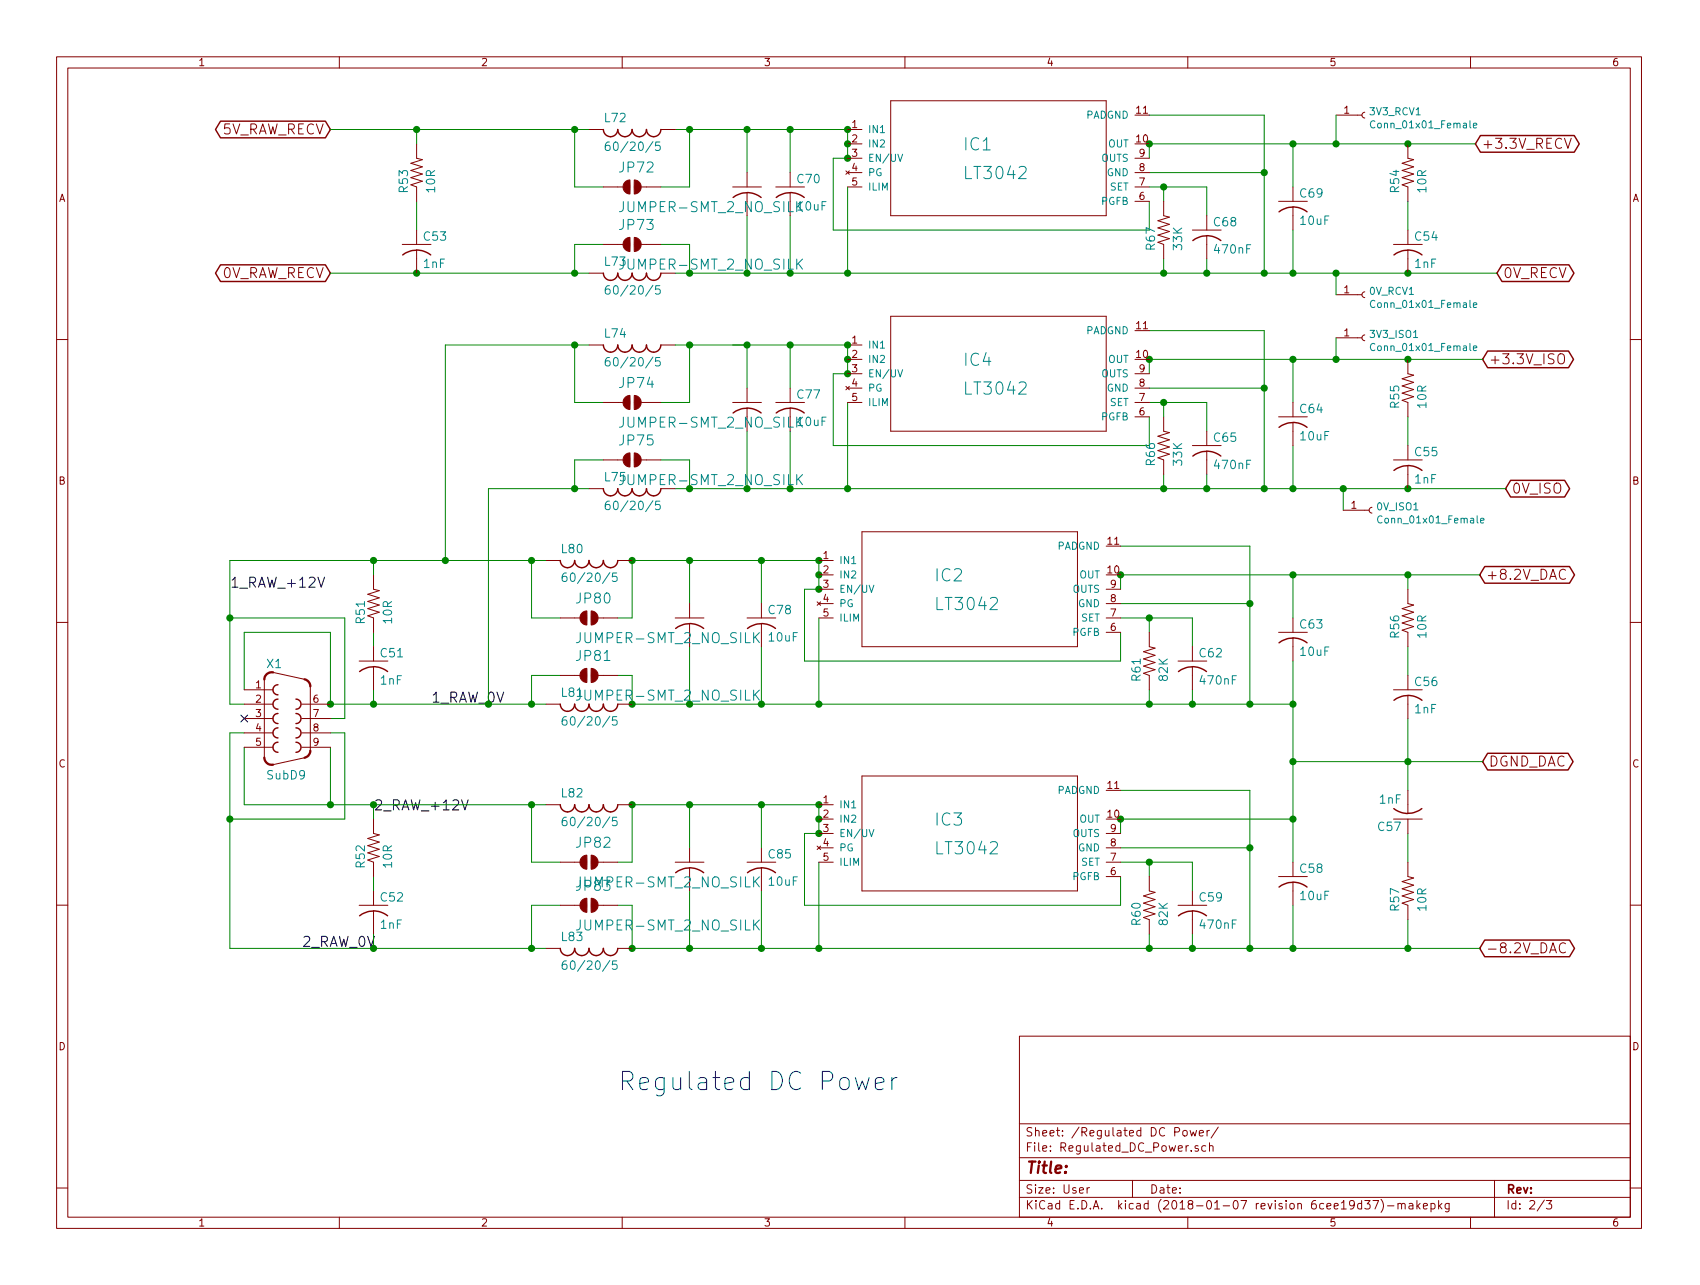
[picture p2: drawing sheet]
EESchema Schematic File Version 4
EELAYER 26 0
EELAYER END
$Descr User 11820 8943
encoding utf-8
Sheet 2 3
Title ""
Date ""
Rev ""
Comp ""
Comment1 ""
Comment2 ""
Comment3 ""
Comment4 ""
$EndDescr
Connection ~ 2300 5600
Connection ~ 2600 5600
Text Label 2600 5650 0    70   ~ 0
2_RAW_+12V
Connection ~ 3700 5600
Wire Wire Line
	1700 5200 1700 5600
Wire Wire Line
	1700 5600 2300 5600
Wire Wire Line
	2300 5600 2300 5200
Wire Wire Line
	2300 5600 2600 5600
Wire Wire Line
	2600 5600 3700 5600
Wire Wire Line
	3700 5600 3800 5600
Wire Wire Line
	2600 5700 2600 5600
Wire Wire Line
	3900 6000 3700 6000
Wire Wire Line
	3700 6000 3700 5600
Connection ~ 2600 6600
Text Label 2100 6600 0    70   ~ 0
2_RAW_0V
Connection ~ 1600 5700
Connection ~ 3700 6600
Wire Wire Line
	1700 5100 1600 5100
Wire Wire Line
	1600 5100 1600 5700
Wire Wire Line
	1600 5700 1600 6600
Wire Wire Line
	1600 6600 2600 6600
Wire Wire Line
	2400 5700 2400 5100
Wire Wire Line
	2400 5100 2300 5100
Wire Wire Line
	2600 6600 3700 6600
Wire Wire Line
	3700 6600 3800 6600
Wire Wire Line
	2600 6500 2600 6600
Wire Wire Line
	2400 5700 1600 5700
Wire Wire Line
	3900 6300 3700 6300
Wire Wire Line
	3700 6300 3700 6600
Wire Wire Line
	2600 4400 2600 4500
Wire Wire Line
	2600 6100 2600 6200
Connection ~ 5900 900 
Connection ~ 5900 1000
Connection ~ 5900 1100
Connection ~ 5500 900 
Connection ~ 5200 900 
Connection ~ 4800 900 
Wire Wire Line
	5100 900  5200 900 
Wire Wire Line
	5200 900  5500 900 
Wire Wire Line
	5500 900  5900 900 
Wire Wire Line
	5900 900  5900 1000
Wire Wire Line
	5900 1000 5900 1100
Wire Wire Line
	5900 1100 5800 1100
Wire Wire Line
	5800 1100 5800 1600
Wire Wire Line
	5800 1600 8000 1600
Wire Wire Line
	8000 1600 8000 1400
Wire Wire Line
	5500 1200 5500 900 
Wire Wire Line
	5200 1200 5200 900 
Wire Wire Line
	4700 900  4800 900 
Wire Wire Line
	4800 900  5200 900 
Wire Wire Line
	4600 1300 4800 1300
Wire Wire Line
	4800 1300 4800 900 
Connection ~ 5700 5600
Connection ~ 5700 5700
Connection ~ 5700 5800
Connection ~ 4800 5600
Connection ~ 5300 5600
Connection ~ 4400 5600
Wire Wire Line
	4400 5600 4800 5600
Wire Wire Line
	4800 5600 5300 5600
Wire Wire Line
	5300 5600 5700 5600
Wire Wire Line
	5700 5600 5700 5700
Wire Wire Line
	5700 5700 5700 5800
Wire Wire Line
	5700 5800 5600 5800
Wire Wire Line
	5600 5800 5600 6300
Wire Wire Line
	5600 6300 7800 6300
Wire Wire Line
	7800 6300 7800 6100
Wire Wire Line
	4800 5600 4800 5900
Wire Wire Line
	5300 5900 5300 5600
Wire Wire Line
	4400 5600 4400 6000
Wire Wire Line
	4400 6000 4300 6000
Connection ~ 5700 3900
Connection ~ 5700 4000
Connection ~ 5700 4100
Connection ~ 5300 3900
Connection ~ 4800 3900
Connection ~ 4400 3900
Wire Wire Line
	4800 3900 5300 3900
Wire Wire Line
	5300 3900 5700 3900
Wire Wire Line
	5700 3900 5700 4000
Wire Wire Line
	5700 4000 5700 4100
Wire Wire Line
	5700 4100 5600 4100
Wire Wire Line
	5600 4100 5600 4600
Wire Wire Line
	5600 4600 7800 4600
Wire Wire Line
	7800 4600 7800 4400
Wire Wire Line
	5300 4200 5300 3900
Wire Wire Line
	4800 4200 4800 3900
Wire Wire Line
	4400 3900 4800 3900
Wire Wire Line
	4300 4300 4400 4300
Wire Wire Line
	4400 4300 4400 3900
Connection ~ 8100 1300
Wire Wire Line
	8000 1300 8100 1300
Wire Wire Line
	8100 1300 8100 1400
Wire Wire Line
	8100 1300 8400 1300
Wire Wire Line
	8400 1300 8400 1500
Connection ~ 8800 1200
Connection ~ 8100 1900
Connection ~ 8400 1900
Connection ~ 5900 1900
Connection ~ 5500 1900
Connection ~ 8800 1900
Connection ~ 9000 1900
Text GLabel 10420 1900 2    70   BiDi ~ 0
0V_RECV
Connection ~ 5200 1900
Connection ~ 4800 1900
Connection ~ 9800 1900
Wire Wire Line
	5200 1900 5500 1900
Wire Wire Line
	5500 1900 5900 1900
Wire Wire Line
	5900 1900 8100 1900
Wire Wire Line
	8100 1900 8400 1900
Wire Wire Line
	8400 1900 8800 1900
Wire Wire Line
	8800 1900 8800 1200
Wire Wire Line
	8800 1200 8000 1200
Wire Wire Line
	8800 1200 8800 800 
Wire Wire Line
	8800 800  8000 800 
Wire Wire Line
	8100 1800 8100 1900
Wire Wire Line
	8400 1800 8400 1900
Wire Wire Line
	5900 1300 5900 1900
Wire Wire Line
	5200 1500 5200 1900
Wire Wire Line
	5500 1500 5500 1900
Wire Wire Line
	9000 1600 9000 1900
Wire Wire Line
	9000 1900 8800 1900
Wire Wire Line
	9000 1900 9300 1900
Wire Wire Line
	9800 1900 10420 1900
Wire Wire Line
	4700 1900 4800 1900
Wire Wire Line
	4800 1900 5200 1900
Wire Wire Line
	4600 1700 4800 1700
Wire Wire Line
	4800 1700 4800 1900
Connection ~ 8000 1000
Connection ~ 9000 1000
Text GLabel 10270 1000 2    70   BiDi ~ 0
+3.3V_RECV
Connection ~ 9800 1000
Wire Wire Line
	8000 1000 9000 1000
Wire Wire Line
	9000 1000 9000 1300
Wire Wire Line
	8000 1100 8000 1000
Wire Wire Line
	9000 1000 9300 1000
Wire Wire Line
	9800 1000 10270 1000
Connection ~ 8000 4300
Wire Wire Line
	7800 4300 8000 4300
Wire Wire Line
	8000 4300 8300 4300
Wire Wire Line
	8300 4300 8300 4500
Wire Wire Line
	8000 4300 8000 4400
Connection ~ 7800 4000
Connection ~ 9000 4000
Text GLabel 10300 4000 2    70   BiDi ~ 0
+8.2V_DAC
Connection ~ 9800 4000
Wire Wire Line
	7800 4100 7800 4000
Wire Wire Line
	7800 4000 9000 4000
Wire Wire Line
	9000 4000 9000 4300
Wire Wire Line
	9000 4000 9800 4000
Wire Wire Line
	9800 4000 10300 4000
Wire Wire Line
	9800 4100 9800 4000
Connection ~ 8000 6000
Wire Wire Line
	7800 6000 8000 6000
Wire Wire Line
	8000 6000 8000 6100
Wire Wire Line
	8000 6000 8300 6000
Wire Wire Line
	8300 6000 8300 6200
Connection ~ 8000 6600
Connection ~ 8300 6600
Connection ~ 4800 6600
Connection ~ 5300 6600
Connection ~ 8700 5900
Connection ~ 8700 6600
Connection ~ 9000 6600
Connection ~ 5700 6600
Text GLabel 10300 6600 2    70   BiDi ~ 0
-8.2V_DAC
Connection ~ 4400 6600
Connection ~ 9800 6600
Wire Wire Line
	4400 6600 4800 6600
Wire Wire Line
	4800 6600 5300 6600
Wire Wire Line
	5300 6600 5700 6600
Wire Wire Line
	5700 6600 8000 6600
Wire Wire Line
	8000 6600 8000 6500
Wire Wire Line
	8000 6600 8300 6600
Wire Wire Line
	8300 6600 8300 6500
Wire Wire Line
	7800 5900 8700 5900
Wire Wire Line
	8700 5900 8700 6600
Wire Wire Line
	8700 6600 8300 6600
Wire Wire Line
	4800 6200 4800 6600
Wire Wire Line
	5300 6200 5300 6600
Wire Wire Line
	7800 5500 8700 5500
Wire Wire Line
	8700 5500 8700 5900
Wire Wire Line
	8700 6600 9000 6600
Wire Wire Line
	9000 6600 9000 6300
Wire Wire Line
	9000 6600 9800 6600
Wire Wire Line
	9800 6600 10300 6600
Wire Wire Line
	5700 6000 5700 6600
Wire Wire Line
	4300 6300 4400 6300
Wire Wire Line
	4400 6300 4400 6600
Wire Wire Line
	9800 6400 9800 6600
Connection ~ 8700 4200
Connection ~ 5700 4900
Connection ~ 5300 4900
Connection ~ 4800 4900
Connection ~ 8300 4900
Connection ~ 8000 4900
Connection ~ 8700 4900
Connection ~ 7800 5700
Connection ~ 9000 4900
Connection ~ 9000 5700
Connection ~ 9000 5300
Text GLabel 10320 5300 2    70   BiDi ~ 0
DGND_DAC
Connection ~ 4400 4900
Connection ~ 9800 5300
Wire Wire Line
	7800 3800 8700 3800
Wire Wire Line
	8700 3800 8700 4200
Wire Wire Line
	8700 4200 8700 4900
Wire Wire Line
	8700 4900 8300 4900
Wire Wire Line
	8300 4900 8000 4900
Wire Wire Line
	8000 4900 5700 4900
Wire Wire Line
	5700 4900 5300 4900
Wire Wire Line
	5300 4900 4800 4900
Wire Wire Line
	4800 4900 4400 4900
Wire Wire Line
	7800 4200 8700 4200
Wire Wire Line
	5700 4300 5700 4900
Wire Wire Line
	5300 4500 5300 4900
Wire Wire Line
	4800 4500 4800 4900
Wire Wire Line
	8300 4800 8300 4900
Wire Wire Line
	8000 4800 8000 4900
Wire Wire Line
	9000 4600 9000 4900
Wire Wire Line
	9000 4900 8700 4900
Wire Wire Line
	7800 5800 7800 5700
Wire Wire Line
	7800 5700 9000 5700
Wire Wire Line
	9000 5700 9000 6000
Wire Wire Line
	9000 4900 9000 5300
Wire Wire Line
	9000 5300 9000 5700
Wire Wire Line
	9000 5300 9800 5300
Wire Wire Line
	9800 5300 10320 5300
Wire Wire Line
	4300 4700 4400 4700
Wire Wire Line
	4400 4700 4400 4900
Wire Wire Line
	9800 5000 9800 5300
Wire Wire Line
	9800 5300 9800 5500
Text GLabel 10480 3400 2    70   BiDi ~ 0
0V_ISO
Connection ~ 8800 2700
Connection ~ 8100 3400
Connection ~ 8400 3400
Connection ~ 5900 3400
Connection ~ 5500 3400
Connection ~ 8800 3400
Connection ~ 9000 3400
Connection ~ 5200 3400
Connection ~ 4800 3400
Connection ~ 9800 3400
Wire Wire Line
	9800 3400 10480 3400
Wire Wire Line
	5200 3400 5500 3400
Wire Wire Line
	5500 3400 5900 3400
Wire Wire Line
	5900 3400 8100 3400
Wire Wire Line
	8100 3400 8400 3400
Wire Wire Line
	8400 3400 8800 3400
Wire Wire Line
	8800 3400 8800 2700
Wire Wire Line
	8800 2700 8000 2700
Wire Wire Line
	8800 2700 8800 2300
Wire Wire Line
	8800 2300 8000 2300
Wire Wire Line
	8100 3300 8100 3400
Wire Wire Line
	8400 3300 8400 3400
Wire Wire Line
	5900 2800 5900 3400
Wire Wire Line
	5200 3000 5200 3400
Wire Wire Line
	5500 3000 5500 3400
Wire Wire Line
	9000 3100 9000 3400
Wire Wire Line
	9000 3400 8800 3400
Wire Wire Line
	9000 3400 9350 3400
Wire Wire Line
	4700 3400 4800 3400
Wire Wire Line
	4800 3400 5200 3400
Wire Wire Line
	4600 3200 4800 3200
Wire Wire Line
	4800 3200 4800 3400
Text GLabel 10320 2500 2    70   BiDi ~ 0
+3.3V_ISO
Connection ~ 8000 2500
Connection ~ 9000 2500
Connection ~ 9800 2500
Wire Wire Line
	9800 2500 10320 2500
Wire Wire Line
	8000 2500 9000 2500
Wire Wire Line
	9000 2500 9000 2800
Wire Wire Line
	8000 2600 8000 2500
Wire Wire Line
	9000 2500 9300 2500
Wire Wire Line
	9800 2900 9800 3100
Wire Wire Line
	9800 4500 9800 4700
Wire Wire Line
	9800 1600 9800 1400
Wire Wire Line
	9800 5800 9800 6000
Connection ~ 4000 900 
Text GLabel 2300 900  0    70   BiDi ~ 0
5V_RAW_RECV
Connection ~ 2900 900 
Wire Wire Line
	4100 900  4000 900 
Wire Wire Line
	4200 1300 4000 1300
Wire Wire Line
	4000 1300 4000 900 
Wire Wire Line
	4000 900  2900 900 
Wire Wire Line
	2900 900  2300 900 
Wire Wire Line
	2900 1000 2900 900 
Connection ~ 4000 1900
Text GLabel 2300 1900 0    70   BiDi ~ 0
0V_RAW_RECV
Connection ~ 2900 1900
Wire Wire Line
	4100 1900 4000 1900
Wire Wire Line
	4200 1700 4000 1700
Wire Wire Line
	4000 1700 4000 1900
Wire Wire Line
	4000 1900 2900 1900
Wire Wire Line
	2900 1900 2300 1900
Wire Wire Line
	2900 1600 2900 1400
Connection ~ 5900 2400
Connection ~ 5900 2500
Connection ~ 5900 2600
Connection ~ 5500 2400
Connection ~ 5200 2400
Connection ~ 4800 2400
Wire Wire Line
	5100 2400 5200 2400
Wire Wire Line
	5200 2400 5500 2400
Wire Wire Line
	5500 2400 5900 2400
Wire Wire Line
	5900 2400 5900 2500
Wire Wire Line
	5900 2500 5900 2600
Wire Wire Line
	5900 2600 5800 2600
Wire Wire Line
	5800 2600 5800 3100
Wire Wire Line
	5800 3100 8000 3100
Wire Wire Line
	8000 3100 8000 2900
Wire Wire Line
	5500 2700 5500 2400
Wire Wire Line
	5200 2700 5200 2400
Wire Wire Line
	4700 2400 4800 2400
Wire Wire Line
	4800 2400 5200 2400
Wire Wire Line
	4600 2800 4800 2800
Wire Wire Line
	4800 2800 4800 2400
Connection ~ 8100 2800
Wire Wire Line
	8000 2800 8100 2800
Wire Wire Line
	8100 2800 8100 2900
Wire Wire Line
	8100 2800 8400 2800
Wire Wire Line
	8400 2800 8400 3000
Connection ~ 2300 4900
Connection ~ 2600 4900
Text Label 3000 4900 0    70   ~ 0
1_RAW_0V
Connection ~ 3700 4900
Connection ~ 3400 4900
Connection ~ 4000 3400
Wire Wire Line
	4100 3400 4000 3400
Wire Wire Line
	4200 3200 4000 3200
Wire Wire Line
	4000 3200 4000 3400
Wire Wire Line
	1700 4800 1700 4400
Wire Wire Line
	1700 4400 2300 4400
Wire Wire Line
	2300 4400 2300 4900
Wire Wire Line
	2300 4900 2600 4900
Wire Wire Line
	2600 4900 3400 4900
Wire Wire Line
	3400 4900 3700 4900
Wire Wire Line
	3700 4900 3800 4900
Wire Wire Line
	2600 4800 2600 4900
Wire Wire Line
	3900 4700 3700 4700
Wire Wire Line
	3700 4700 3700 4900
Wire Wire Line
	3400 3400 3400 4900
Wire Wire Line
	4000 3400 3400 3400
Connection ~ 4000 2400
Text Label 1600 4100 0    70   ~ 0
1_RAW_+12V
Connection ~ 2600 3900
Connection ~ 1600 4300
Connection ~ 3700 3900
Connection ~ 3100 3900
Wire Wire Line
	4100 2400 4000 2400
Wire Wire Line
	4200 2800 4000 2800
Wire Wire Line
	4000 2800 4000 2400
Wire Wire Line
	4000 2400 3100 2400
Wire Wire Line
	2600 3900 3100 3900
Wire Wire Line
	3100 3900 3700 3900
Wire Wire Line
	3700 3900 3800 3900
Wire Wire Line
	2600 4000 2600 3900
Wire Wire Line
	2400 5000 2300 5000
Wire Wire Line
	2400 4300 2400 5000
Wire Wire Line
	1600 3900 2600 3900
Wire Wire Line
	1700 4900 1600 4900
Wire Wire Line
	1600 4900 1600 4300
Wire Wire Line
	1600 4300 1600 3900
Wire Wire Line
	2400 4300 1600 4300
Wire Wire Line
	3900 4300 3700 4300
Wire Wire Line
	3700 4300 3700 3900
Wire Wire Line
	3100 2400 3100 3900
$Comp
L Copper~Receiver~Module-eagle-import:F09V X1
U 1 0
P 2000 5000
AR Path="/A7D9E5F3" Ref="X1"  Part="1" 
AR Path="/5A65636B/A7D9E5F3" Ref="X1"  Part="1" 
F 0 "X1" H 1850 5350 59  0000 L BNN
F 1 "SubD9" H 1850 4575 59  0000 L BNN
F 2 "CustomParts:SubD9_Larger" H 2000 5000 50  0001 C CNN
F 3 "" H 2000 5000 50  0001 C CNN
	1    2000 5000
	1    0    0    -1  
$EndComp
$Comp
L Copper~Receiver~Module-eagle-import:R-US_R0603 R51
U 1 0
P 2600 4200
AR Path="/7E6560A5" Ref="R51"  Part="1" 
AR Path="/5A65636B/7E6560A5" Ref="R51"  Part="1" 
F 0 "R51" H 2450 4259 59  0000 L BNN
F 1 "10R" H 2450 4070 59  0000 L BNN
F 2 "Resistors_SMD:R_0603" H 2600 4200 50  0001 C CNN
F 3 "" H 2600 4200 50  0001 C CNN
F 4 "MCT0603-10.0-CFCT-ND" H 2600 4200 50  0001 C CNN "Vendor"
	1    2600 4200
	0    -1   -1   0   
$EndComp
$Comp
L Copper~Receiver~Module-eagle-import:R-US_R0603 R52
U 1 0
P 2600 5900
AR Path="/077C05B2" Ref="R52"  Part="1" 
AR Path="/5A65636B/077C05B2" Ref="R52"  Part="1" 
F 0 "R52" H 2450 5959 59  0000 L BNN
F 1 "10R" H 2450 5770 59  0000 L BNN
F 2 "Resistors_SMD:R_0603" H 2600 5900 50  0001 C CNN
F 3 "" H 2600 5900 50  0001 C CNN
F 4 "MCT0603-10.0-CFCT-ND" H 2600 5900 50  0001 C CNN "Vendor"
	1    2600 5900
	0    -1   -1   0   
$EndComp
$Comp
L Copper~Receiver~Module-eagle-import:INDUCTOR_0805_N L82
U 1 0
P 4100 5600
AR Path="/D5B4F51D" Ref="L82"  Part="1" 
AR Path="/5A65636B/D5B4F51D" Ref="L82"  Part="1" 
F 0 "L82" V 4050 5400 59  0000 L BNN
F 1 "60/20/5" V 4250 5400 59  0000 L BNN
F 2 "Copper Receiver Module:RESC0805_N" H 4100 5600 50  0001 C CNN
F 3 "" H 4100 5600 50  0001 C CNN
F 4 "MH2029-600YCT-ND" V 4100 5600 50  0001 C CNN "Vendor"
	1    4100 5600
	0    1    1    0   
$EndComp
$Comp
L Copper~Receiver~Module-eagle-import:INDUCTOR_0805_N L83
U 1 0
P 4100 6600
AR Path="/C163B66C" Ref="L83"  Part="1" 
AR Path="/5A65636B/C163B66C" Ref="L83"  Part="1" 
F 0 "L83" V 4050 6400 59  0000 L BNN
F 1 "60/20/5" V 4250 6400 59  0000 L BNN
F 2 "Copper Receiver Module:RESC0805_N" H 4100 6600 50  0001 C CNN
F 3 "" H 4100 6600 50  0001 C CNN
F 4 "MH2029-600YCT-ND" V 4100 6600 50  0001 C CNN "Vendor"
	1    4100 6600
	0    1    1    0   
$EndComp
$Comp
L Copper~Receiver~Module-eagle-import:INDUCTOR_0805_N L80
U 1 0
P 4100 3900
AR Path="/262728C8" Ref="L80"  Part="1" 
AR Path="/5A65636B/262728C8" Ref="L80"  Part="1" 
F 0 "L80" V 4050 3700 59  0000 L BNN
F 1 "60/20/5" V 4250 3700 59  0000 L BNN
F 2 "Copper Receiver Module:RESC0805_N" H 4100 3900 50  0001 C CNN
F 3 "" H 4100 3900 50  0001 C CNN
F 4 "MH2029-600YCT-ND" V 4100 3900 50  0001 C CNN "Vendor"
	1    4100 3900
	0    1    1    0   
$EndComp
$Comp
L Copper~Receiver~Module-eagle-import:LT3042 IC1
U 1 0
P 7000 1100
AR Path="/74E8A10A" Ref="IC1"  Part="1" 
AR Path="/5A65636B/74E8A10A" Ref="IC1"  Part="1" 
F 0 "IC1" H 6700 1200 85  0000 L CNN
F 1 "LT3042" H 6700 1000 85  0000 L CNN
F 2 "Copper Receiver Module:MSOP-10_MSE" H 7000 1100 50  0001 C CNN
F 3 "" H 7000 1100 50  0001 C CNN
	1    7000 1100
	1    0    0    -1  
$EndComp
$Comp
L Copper~Receiver~Module-eagle-import:LT3042 IC2
U 1 0
P 6800 4100
AR Path="/EA2B0FB2" Ref="IC2"  Part="1" 
AR Path="/5A65636B/EA2B0FB2" Ref="IC2"  Part="1" 
F 0 "IC2" H 6500 4200 85  0000 L CNN
F 1 "LT3042" H 6500 4000 85  0000 L CNN
F 2 "Copper Receiver Module:MSOP-10_MSE" H 6800 4100 50  0001 C CNN
F 3 "" H 6800 4100 50  0001 C CNN
	1    6800 4100
	1    0    0    -1  
$EndComp
$Comp
L Copper~Receiver~Module-eagle-import:LT3042 IC3
U 1 0
P 6800 5800
AR Path="/E099B069" Ref="IC3"  Part="1" 
AR Path="/5A65636B/E099B069" Ref="IC3"  Part="1" 
F 0 "IC3" H 6500 5900 85  0000 L CNN
F 1 "LT3042" H 6500 5700 85  0000 L CNN
F 2 "Copper Receiver Module:MSOP-10_MSE" H 6800 5800 50  0001 C CNN
F 3 "" H 6800 5800 50  0001 C CNN
	1    6800 5800
	1    0    0    -1  
$EndComp
$Comp
L Copper~Receiver~Module-eagle-import:R-US_R0603 R67
U 1 0
P 8100 1600
AR Path="/BAF8779A" Ref="R67"  Part="1" 
AR Path="/5A65636B/BAF8779A" Ref="R67"  Part="1" 
F 0 "R67" H 7950 1659 59  0000 L BNN
F 1 "33K" H 7950 1470 59  0000 L BNN
F 2 "Resistors_SMD:R_0603" H 8100 1600 50  0001 C CNN
F 3 "" H 8100 1600 50  0001 C CNN
F 4 "MCT0603-33.0K-CFCT-ND" H 8100 1600 50  0001 C CNN "Vendor"
	1    8100 1600
	0    -1   -1   0   
$EndComp
$Comp
L Copper~Receiver~Module-eagle-import:C-USC0603 C68
U 1 0
P 8400 1600
AR Path="/8D1B90F3" Ref="C68"  Part="1" 
AR Path="/5A65636B/8D1B90F3" Ref="C68"  Part="1" 
F 0 "C68" H 8440 1625 59  0000 L BNN
F 1 "470nF" H 8440 1435 59  0000 L BNN
F 2 "Capacitors_SMD:C_0603" H 8400 1600 50  0001 C CNN
F 3 "" H 8400 1600 50  0001 C CNN
F 4 "490-3291-1-ND" H 8400 1600 50  0001 C CNN "Vendor"
	1    8400 1600
	1    0    0    -1  
$EndComp
$Comp
L Copper~Receiver~Module-eagle-import:C-USC1210 C70
U 1 0
P 5500 1300
AR Path="/B1F40BE7" Ref="C70"  Part="1" 
AR Path="/5A65636B/B1F40BE7" Ref="C70"  Part="1" 
F 0 "C70" H 5540 1325 59  0000 L BNN
F 1 "10uF" H 5540 1135 59  0000 L BNN
F 2 "Capacitors_SMD:C_1210" H 5500 1300 50  0001 C CNN
F 3 "" H 5500 1300 50  0001 C CNN
F 4 "490-1867-1-ND" H 5500 1300 50  0001 C CNN "Vendor"
	1    5500 1300
	1    0    0    -1  
$EndComp
$Comp
L Copper~Receiver~Module-eagle-import:C-USC0805 C71
U 1 0
P 5200 1300
AR Path="/01C3D8B3" Ref="C71"  Part="1" 
AR Path="/5A65636B/01C3D8B3" Ref="C71"  Part="1" 
F 0 "C71" H 5240 1325 59  0001 L BNN
F 1 "47uF" H 5240 1135 59  0001 L BNN
F 2 "Capacitors_SMD:C_0805" H 5200 1300 50  0001 C CNN
F 3 "" H 5200 1300 50  0001 C CNN
F 4 "511-1682-1-ND" H 5200 1300 50  0001 C CNN "Vendor"
	1    5200 1300
	1    0    0    -1  
$EndComp
$Comp
L Copper~Receiver~Module-eagle-import:INDUCTOR_0805_N L81
U 1 0
P 4100 4900
AR Path="/9A735A00" Ref="L81"  Part="1" 
AR Path="/5A65636B/9A735A00" Ref="L81"  Part="1" 
F 0 "L81" V 4050 4700 59  0000 L BNN
F 1 "60/20/5" V 4250 4700 59  0000 L BNN
F 2 "Copper Receiver Module:RESC0805_N" H 4100 4900 50  0001 C CNN
F 3 "" H 4100 4900 50  0001 C CNN
F 4 "MH2029-600YCT-ND" V 4100 4900 50  0001 C CNN "Vendor"
	1    4100 4900
	0    1    1    0   
$EndComp
$Comp
L Copper~Receiver~Module-eagle-import:C-USC1210 C78
U 1 0
P 5300 4300
AR Path="/991C9C15" Ref="C78"  Part="1" 
AR Path="/5A65636B/991C9C15" Ref="C78"  Part="1" 
F 0 "C78" H 5340 4325 59  0000 L BNN
F 1 "10uF" H 5340 4135 59  0000 L BNN
F 2 "Capacitors_SMD:C_1210" H 5300 4300 50  0001 C CNN
F 3 "" H 5300 4300 50  0001 C CNN
F 4 "490-1867-1-ND" H 5300 4300 50  0001 C CNN "Vendor"
	1    5300 4300
	1    0    0    -1  
$EndComp
$Comp
L Copper~Receiver~Module-eagle-import:C-USC0805 C79
U 1 0
P 4800 4300
AR Path="/503DB230" Ref="C79"  Part="1" 
AR Path="/5A65636B/503DB230" Ref="C79"  Part="1" 
F 0 "C79" H 4840 4325 59  0001 L BNN
F 1 "47uF" H 4840 4135 59  0001 L BNN
F 2 "Capacitors_SMD:C_0805" H 4800 4300 50  0001 C CNN
F 3 "" H 4800 4300 50  0001 C CNN
F 4 "511-1682-1-ND" H 4800 4300 50  0001 C CNN "Vendor"
	1    4800 4300
	1    0    0    -1  
$EndComp
$Comp
L Copper~Receiver~Module-eagle-import:R-US_R0603 R61
U 1 0
P 8000 4600
AR Path="/554C70AA" Ref="R61"  Part="1" 
AR Path="/5A65636B/554C70AA" Ref="R61"  Part="1" 
F 0 "R61" H 7850 4659 59  0000 L BNN
F 1 "82K" H 7850 4470 59  0000 L BNN
F 2 "Resistors_SMD:R_0603" H 8000 4600 50  0001 C CNN
F 3 "" H 8000 4600 50  0001 C CNN
F 4 "749-1684-1-ND" H 8000 4600 50  0001 C CNN "Vendor"
	1    8000 4600
	0    -1   -1   0   
$EndComp
$Comp
L Copper~Receiver~Module-eagle-import:C-USC0603 C62
U 1 0
P 8300 4600
AR Path="/5C03F055" Ref="C62"  Part="1" 
AR Path="/5A65636B/5C03F055" Ref="C62"  Part="1" 
F 0 "C62" H 8340 4625 59  0000 L BNN
F 1 "470nF" H 8340 4435 59  0000 L BNN
F 2 "Capacitors_SMD:C_0603" H 8300 4600 50  0001 C CNN
F 3 "" H 8300 4600 50  0001 C CNN
F 4 "490-3291-1-ND" H 8300 4600 50  0001 C CNN "Vendor"
	1    8300 4600
	1    0    0    -1  
$EndComp
$Comp
L Copper~Receiver~Module-eagle-import:C-USC1210 C85
U 1 0
P 5300 6000
AR Path="/2D7C5423" Ref="C85"  Part="1" 
AR Path="/5A65636B/2D7C5423" Ref="C85"  Part="1" 
F 0 "C85" H 5340 6025 59  0000 L BNN
F 1 "10uF" H 5340 5835 59  0000 L BNN
F 2 "Capacitors_SMD:C_1210" H 5300 6000 50  0001 C CNN
F 3 "" H 5300 6000 50  0001 C CNN
F 4 "490-1867-1-ND" H 5300 6000 50  0001 C CNN "Vendor"
	1    5300 6000
	1    0    0    -1  
$EndComp
$Comp
L Copper~Receiver~Module-eagle-import:C-USC0805 C84
U 1 0
P 4800 6000
AR Path="/E829B687" Ref="C84"  Part="1" 
AR Path="/5A65636B/E829B687" Ref="C84"  Part="1" 
F 0 "C84" H 4840 6025 59  0001 L BNN
F 1 "47uF" H 4840 5835 59  0001 L BNN
F 2 "Capacitors_SMD:C_0805" H 4800 6000 50  0001 C CNN
F 3 "" H 4800 6000 50  0001 C CNN
F 4 "511-1682-1-ND" H 4800 6000 50  0001 C CNN "Vendor"
	1    4800 6000
	1    0    0    -1  
$EndComp
$Comp
L Copper~Receiver~Module-eagle-import:R-US_R0603 R60
U 1 0
P 8000 6300
AR Path="/9F99CA3C" Ref="R60"  Part="1" 
AR Path="/5A65636B/9F99CA3C" Ref="R60"  Part="1" 
F 0 "R60" H 7850 6359 59  0000 L BNN
F 1 "82K" H 7850 6170 59  0000 L BNN
F 2 "Resistors_SMD:R_0603" H 8000 6300 50  0001 C CNN
F 3 "" H 8000 6300 50  0001 C CNN
F 4 "749-1684-1-ND" H 8000 6300 50  0001 C CNN "Vendor"
	1    8000 6300
	0    -1   -1   0   
$EndComp
$Comp
L Copper~Receiver~Module-eagle-import:C-USC0603 C59
U 1 0
P 8300 6300
AR Path="/2966C7E3" Ref="C59"  Part="1" 
AR Path="/5A65636B/2966C7E3" Ref="C59"  Part="1" 
F 0 "C59" H 8340 6325 59  0000 L BNN
F 1 "470nF" H 8340 6135 59  0000 L BNN
F 2 "Capacitors_SMD:C_0603" H 8300 6300 50  0001 C CNN
F 3 "" H 8300 6300 50  0001 C CNN
F 4 "490-3291-1-ND" H 8300 6300 50  0001 C CNN "Vendor"
	1    8300 6300
	1    0    0    -1  
$EndComp
$Comp
L Copper~Receiver~Module-eagle-import:INDUCTOR_0805_N L72
U 1 0
P 4400 900
AR Path="/0C15BC30" Ref="L72"  Part="1" 
AR Path="/5A65636B/0C15BC30" Ref="L72"  Part="1" 
F 0 "L72" V 4350 700 59  0000 L BNN
F 1 "60/20/5" V 4550 700 59  0000 L BNN
F 2 "Copper Receiver Module:RESC0805_N" H 4400 900 50  0001 C CNN
F 3 "" H 4400 900 50  0001 C CNN
F 4 "MH2029-600YCT-ND" V 4400 900 50  0001 C CNN "Vendor"
	1    4400 900 
	0    1    1    0   
$EndComp
$Comp
L Copper~Receiver~Module-eagle-import:INDUCTOR_0805_N L73
U 1 0
P 4400 1900
AR Path="/87E3A92C" Ref="L73"  Part="1" 
AR Path="/5A65636B/87E3A92C" Ref="L73"  Part="1" 
F 0 "L73" V 4350 1700 59  0000 L BNN
F 1 "60/20/5" V 4550 1700 59  0000 L BNN
F 2 "Copper Receiver Module:RESC0805_N" H 4400 1900 50  0001 C CNN
F 3 "" H 4400 1900 50  0001 C CNN
F 4 "MH2029-600YCT-ND" V 4400 1900 50  0001 C CNN "Vendor"
	1    4400 1900
	0    1    1    0   
$EndComp
$Comp
L Copper~Receiver~Module-eagle-import:JUMPER-SMT_2_NO_SILK JP72
U 1 0
P 4400 1300
AR Path="/E79E7A9F" Ref="JP72"  Part="1" 
AR Path="/5A65636B/E79E7A9F" Ref="JP72"  Part="1" 
F 0 "JP72" H 4300 1400 70  0000 L BNN
F 1 "JUMPER-SMT_2_NO_SILK" H 4300 1200 70  0000 L TNN
F 2 "CustomParts:SOLDER-JUMPER_1-WAY" H 4400 1300 50  0001 C CNN
F 3 "" H 4400 1300 50  0001 C CNN
	1    4400 1300
	1    0    0    -1  
$EndComp
$Comp
L Copper~Receiver~Module-eagle-import:JUMPER-SMT_2_NO_SILK JP73
U 1 0
P 4400 1700
AR Path="/CB29AC1C" Ref="JP73"  Part="1" 
AR Path="/5A65636B/CB29AC1C" Ref="JP73"  Part="1" 
F 0 "JP73" H 4300 1800 70  0000 L BNN
F 1 "JUMPER-SMT_2_NO_SILK" H 4300 1600 70  0000 L TNN
F 2 "CustomParts:SOLDER-JUMPER_1-WAY" H 4400 1700 50  0001 C CNN
F 3 "" H 4400 1700 50  0001 C CNN
	1    4400 1700
	1    0    0    -1  
$EndComp
$Comp
L Copper~Receiver~Module-eagle-import:JUMPER-SMT_2_NO_SILK JP80
U 1 0
P 4100 4300
AR Path="/112DA085" Ref="JP80"  Part="1" 
AR Path="/5A65636B/112DA085" Ref="JP80"  Part="1" 
F 0 "JP80" H 4000 4400 70  0000 L BNN
F 1 "JUMPER-SMT_2_NO_SILK" H 4000 4200 70  0000 L TNN
F 2 "CustomParts:SOLDER-JUMPER_1-WAY" H 4100 4300 50  0001 C CNN
F 3 "" H 4100 4300 50  0001 C CNN
	1    4100 4300
	1    0    0    -1  
$EndComp
$Comp
L Copper~Receiver~Module-eagle-import:JUMPER-SMT_2_NO_SILK JP81
U 1 0
P 4100 4700
AR Path="/BF6652E9" Ref="JP81"  Part="1" 
AR Path="/5A65636B/BF6652E9" Ref="JP81"  Part="1" 
F 0 "JP81" H 4000 4800 70  0000 L BNN
F 1 "JUMPER-SMT_2_NO_SILK" H 4000 4600 70  0000 L TNN
F 2 "CustomParts:SOLDER-JUMPER_1-WAY" H 4100 4700 50  0001 C CNN
F 3 "" H 4100 4700 50  0001 C CNN
	1    4100 4700
	1    0    0    -1  
$EndComp
$Comp
L Copper~Receiver~Module-eagle-import:JUMPER-SMT_2_NO_SILK JP82
U 1 0
P 4100 6000
AR Path="/1A680108" Ref="JP82"  Part="1" 
AR Path="/5A65636B/1A680108" Ref="JP82"  Part="1" 
F 0 "JP82" H 4000 6100 70  0000 L BNN
F 1 "JUMPER-SMT_2_NO_SILK" H 4000 5900 70  0000 L TNN
F 2 "CustomParts:SOLDER-JUMPER_1-WAY" H 4100 6000 50  0001 C CNN
F 3 "" H 4100 6000 50  0001 C CNN
	1    4100 6000
	1    0    0    -1  
$EndComp
$Comp
L Copper~Receiver~Module-eagle-import:JUMPER-SMT_2_NO_SILK JP83
U 1 0
P 4100 6300
AR Path="/649DC970" Ref="JP83"  Part="1" 
AR Path="/5A65636B/649DC970" Ref="JP83"  Part="1" 
F 0 "JP83" H 4000 6400 70  0000 L BNN
F 1 "JUMPER-SMT_2_NO_SILK" H 4000 6200 70  0000 L TNN
F 2 "CustomParts:SOLDER-JUMPER_1-WAY" H 4100 6300 50  0001 C CNN
F 3 "" H 4100 6300 50  0001 C CNN
	1    4100 6300
	1    0    0    -1  
$EndComp
$Comp
L Copper~Receiver~Module-eagle-import:R-US_R0603 R55
U 1 0
P 9800 2700
AR Path="/04F233F4" Ref="R55"  Part="1" 
AR Path="/5A65636B/04F233F4" Ref="R55"  Part="1" 
F 0 "R55" H 9650 2759 59  0000 L BNN
F 1 "10R" H 9650 2570 59  0000 L BNN
F 2 "Resistors_SMD:R_0603" H 9800 2700 50  0001 C CNN
F 3 "" H 9800 2700 50  0001 C CNN
F 4 "MCT0603-10.0-CFCT-ND" H 9800 2700 50  0001 C CNN "Vendor"
	1    9800 2700
	0    -1   -1   0   
$EndComp
$Comp
L Copper~Receiver~Module-eagle-import:R-US_R0603 R54
U 1 0
P 9800 1200
AR Path="/8EF28CBF" Ref="R54"  Part="1" 
AR Path="/5A65636B/8EF28CBF" Ref="R54"  Part="1" 
F 0 "R54" H 9650 1259 59  0000 L BNN
F 1 "10R" H 9650 1070 59  0000 L BNN
F 2 "Resistors_SMD:R_0603" H 9800 1200 50  0001 C CNN
F 3 "" H 9800 1200 50  0001 C CNN
F 4 "MCT0603-10.0-CFCT-ND" H 9800 1200 50  0001 C CNN "Vendor"
	1    9800 1200
	0    -1   -1   0   
$EndComp
$Comp
L Copper~Receiver~Module-eagle-import:R-US_R0603 R56
U 1 0
P 9800 4300
AR Path="/CC43EF94" Ref="R56"  Part="1" 
AR Path="/5A65636B/CC43EF94" Ref="R56"  Part="1" 
F 0 "R56" H 9650 4359 59  0000 L BNN
F 1 "10R" H 9650 4170 59  0000 L BNN
F 2 "Resistors_SMD:R_0603" H 9800 4300 50  0001 C CNN
F 3 "" H 9800 4300 50  0001 C CNN
F 4 "MCT0603-10.0-CFCT-ND" H 9800 4300 50  0001 C CNN "Vendor"
	1    9800 4300
	0    -1   -1   0   
$EndComp
$Comp
L Copper~Receiver~Module-eagle-import:R-US_R0603 R57
U 1 0
P 9800 6200
AR Path="/1537757A" Ref="R57"  Part="1" 
AR Path="/5A65636B/1537757A" Ref="R57"  Part="1" 
F 0 "R57" H 9650 6259 59  0000 L BNN
F 1 "10R" H 9650 6070 59  0000 L BNN
F 2 "Resistors_SMD:R_0603" H 9800 6200 50  0001 C CNN
F 3 "" H 9800 6200 50  0001 C CNN
F 4 "MCT0603-10.0-CFCT-ND" H 9800 6200 50  0001 C CNN "Vendor"
	1    9800 6200
	0    -1   -1   0   
$EndComp
$Comp
L Copper~Receiver~Module-eagle-import:R-US_R0603 R53
U 1 0
P 2900 1200
AR Path="/A6CB1FF7" Ref="R53"  Part="1" 
AR Path="/5A65636B/A6CB1FF7" Ref="R53"  Part="1" 
F 0 "R53" H 2750 1259 59  0000 L BNN
F 1 "10R" H 2750 1070 59  0000 L BNN
F 2 "Resistors_SMD:R_0603" H 2900 1200 50  0001 C CNN
F 3 "" H 2900 1200 50  0001 C CNN
F 4 "MCT0603-10.0-CFCT-ND" H 2900 1200 50  0001 C CNN "Vendor"
	1    2900 1200
	0    -1   -1   0   
$EndComp
$Comp
L Copper~Receiver~Module-eagle-import:C-USC0603 C69
U 1 0
P 9000 1400
AR Path="/FE6C6763" Ref="C69"  Part="1" 
AR Path="/5A65636B/FE6C6763" Ref="C69"  Part="1" 
F 0 "C69" H 9040 1425 59  0000 L BNN
F 1 "10uF" H 9040 1235 59  0000 L BNN
F 2 "Capacitors_SMD:C_1210" H 9000 1400 50  0001 C CNN
F 3 "" H 9000 1400 50  0001 C CNN
F 4 "490-1867-1-ND" H 9000 1400 50  0001 C CNN "Vendor"
	1    9000 1400
	1    0    0    -1  
$EndComp
$Comp
L Copper~Receiver~Module-eagle-import:C-USC0603 C63
U 1 0
P 9000 4400
AR Path="/C1D2D1D6" Ref="C63"  Part="1" 
AR Path="/5A65636B/C1D2D1D6" Ref="C63"  Part="1" 
F 0 "C63" H 9040 4425 59  0000 L BNN
F 1 "10uF" H 9040 4235 59  0000 L BNN
F 2 "Capacitors_SMD:C_1210" H 9000 4400 50  0001 C CNN
F 3 "" H 9000 4400 50  0001 C CNN
F 4 "490-1867-1-ND" H 9000 4400 50  0001 C CNN "Vendor"
	1    9000 4400
	1    0    0    -1  
$EndComp
$Comp
L Copper~Receiver~Module-eagle-import:C-USC0603 C58
U 1 0
P 9000 6100
AR Path="/B846D7CA" Ref="C58"  Part="1" 
AR Path="/5A65636B/B846D7CA" Ref="C58"  Part="1" 
F 0 "C58" H 9040 6125 59  0000 L BNN
F 1 "10uF" H 9040 5935 59  0000 L BNN
F 2 "Capacitors_SMD:C_1210" H 9000 6100 50  0001 C CNN
F 3 "" H 9000 6100 50  0001 C CNN
F 4 "490-1867-1-ND" H 9000 6100 50  0001 C CNN "Vendor"
	1    9000 6100
	1    0    0    -1  
$EndComp
$Comp
L Copper~Receiver~Module-eagle-import:C-USC0603 C52
U 1 0
P 2600 6300
AR Path="/83E05615" Ref="C52"  Part="1" 
AR Path="/5A65636B/83E05615" Ref="C52"  Part="1" 
F 0 "C52" H 2640 6325 59  0000 L BNN
F 1 "1nF" H 2640 6135 59  0000 L BNN
F 2 "Capacitors_SMD:C_0603" H 2600 6300 50  0001 C CNN
F 3 "" H 2600 6300 50  0001 C CNN
F 4 "490-1494-1-ND" H 2600 6300 50  0001 C CNN "Vendor"
	1    2600 6300
	1    0    0    -1  
$EndComp
$Comp
L Copper~Receiver~Module-eagle-import:C-USC0603 C51
U 1 0
P 2600 4600
AR Path="/17D1E5E5" Ref="C51"  Part="1" 
AR Path="/5A65636B/17D1E5E5" Ref="C51"  Part="1" 
F 0 "C51" H 2640 4625 59  0000 L BNN
F 1 "1nF" H 2640 4435 59  0000 L BNN
F 2 "Capacitors_SMD:C_0603" H 2600 4600 50  0001 C CNN
F 3 "" H 2600 4600 50  0001 C CNN
F 4 "490-1494-1-ND" H 2600 4600 50  0001 C CNN "Vendor"
	1    2600 4600
	1    0    0    -1  
$EndComp
$Comp
L Copper~Receiver~Module-eagle-import:C-USC0603 C53
U 1 0
P 2900 1700
AR Path="/B4F60367" Ref="C53"  Part="1" 
AR Path="/5A65636B/B4F60367" Ref="C53"  Part="1" 
F 0 "C53" H 2940 1725 59  0000 L BNN
F 1 "1nF" H 2940 1535 59  0000 L BNN
F 2 "Capacitors_SMD:C_0603" H 2900 1700 50  0001 C CNN
F 3 "" H 2900 1700 50  0001 C CNN
F 4 "490-1494-1-ND" H 2900 1700 50  0001 C CNN "Vendor"
	1    2900 1700
	1    0    0    -1  
$EndComp
$Comp
L Copper~Receiver~Module-eagle-import:C-USC0603 C54
U 1 0
P 9800 1700
AR Path="/D8FEB937" Ref="C54"  Part="1" 
AR Path="/5A65636B/D8FEB937" Ref="C54"  Part="1" 
F 0 "C54" H 9840 1725 59  0000 L BNN
F 1 "1nF" H 9840 1535 59  0000 L BNN
F 2 "Capacitors_SMD:C_0603" H 9800 1700 50  0001 C CNN
F 3 "" H 9800 1700 50  0001 C CNN
F 4 "490-1494-1-ND" H 9800 1700 50  0001 C CNN "Vendor"
	1    9800 1700
	1    0    0    -1  
$EndComp
$Comp
L Copper~Receiver~Module-eagle-import:C-USC0603 C55
U 1 0
P 9800 3200
AR Path="/E0E0C520" Ref="C55"  Part="1" 
AR Path="/5A65636B/E0E0C520" Ref="C55"  Part="1" 
F 0 "C55" H 9840 3225 59  0000 L BNN
F 1 "1nF" H 9840 3035 59  0000 L BNN
F 2 "Capacitors_SMD:C_0603" H 9800 3200 50  0001 C CNN
F 3 "" H 9800 3200 50  0001 C CNN
F 4 "490-1494-1-ND" H 9800 3200 50  0001 C CNN "Vendor"
	1    9800 3200
	1    0    0    -1  
$EndComp
$Comp
L Copper~Receiver~Module-eagle-import:C-USC0603 C56
U 1 0
P 9800 4800
AR Path="/FEAD5438" Ref="C56"  Part="1" 
AR Path="/5A65636B/FEAD5438" Ref="C56"  Part="1" 
F 0 "C56" H 9840 4825 59  0000 L BNN
F 1 "1nF" H 9840 4635 59  0000 L BNN
F 2 "Capacitors_SMD:C_0603" H 9800 4800 50  0001 C CNN
F 3 "" H 9800 4800 50  0001 C CNN
F 4 "490-1494-1-ND" H 9800 4800 50  0001 C CNN "Vendor"
	1    9800 4800
	1    0    0    -1  
$EndComp
$Comp
L Copper~Receiver~Module-eagle-import:C-USC0603 C57
U 1 0
P 9800 5700
AR Path="/06AE8A59" Ref="C57"  Part="1" 
AR Path="/5A65636B/06AE8A59" Ref="C57"  Part="1" 
F 0 "C57" H 9840 5725 59  0000 L BNN
F 1 "1nF" H 9840 5535 59  0000 L BNN
F 2 "Capacitors_SMD:C_0603" H 9800 5700 50  0001 C CNN
F 3 "" H 9800 5700 50  0001 C CNN
F 4 "490-1494-1-ND" H 9800 5700 50  0001 C CNN "Vendor"
	1    9800 5700
	-1   0    0    1   
$EndComp
$Comp
L Copper~Receiver~Module-eagle-import:LT3042 IC4
U 1 0
P 7000 2600
AR Path="/AC4A21A9" Ref="IC4"  Part="1" 
AR Path="/5A65636B/AC4A21A9" Ref="IC4"  Part="1" 
F 0 "IC4" H 6700 2700 85  0000 L CNN
F 1 "LT3042" H 6700 2500 85  0000 L CNN
F 2 "Copper Receiver Module:MSOP-10_MSE" H 7000 2600 50  0001 C CNN
F 3 "" H 7000 2600 50  0001 C CNN
	1    7000 2600
	1    0    0    -1  
$EndComp
$Comp
L Copper~Receiver~Module-eagle-import:R-US_R0603 RC66
U 1 0
P 8100 3100
AR Path="/6A231A92" Ref="RC66"  Part="1" 
AR Path="/5A65636B/6A231A92" Ref="R66"  Part="1" 
F 0 "R66" H 7950 3159 59  0000 L BNN
F 1 "33K" H 7950 2970 59  0000 L BNN
F 2 "Resistors_SMD:R_0603" H 8100 3100 50  0001 C CNN
F 3 "" H 8100 3100 50  0001 C CNN
F 4 "MCT0603-33.0K-CFCT-ND" H 8100 3100 50  0001 C CNN "Vendor"
	1    8100 3100
	0    -1   -1   0   
$EndComp
$Comp
L Copper~Receiver~Module-eagle-import:C-USC0603 C65
U 1 0
P 8400 3100
AR Path="/404AAEAB" Ref="C65"  Part="1" 
AR Path="/5A65636B/404AAEAB" Ref="C65"  Part="1" 
F 0 "C65" H 8440 3125 59  0000 L BNN
F 1 "470nF" H 8440 2935 59  0000 L BNN
F 2 "Capacitors_SMD:C_0603" H 8400 3100 50  0001 C CNN
F 3 "" H 8400 3100 50  0001 C CNN
F 4 "490-3291-1-ND" H 8400 3100 50  0001 C CNN "Vendor"
	1    8400 3100
	1    0    0    -1  
$EndComp
$Comp
L Copper~Receiver~Module-eagle-import:C-USC1210 C77
U 1 0
P 5500 2800
AR Path="/C62EE441" Ref="C77"  Part="1" 
AR Path="/5A65636B/C62EE441" Ref="C77"  Part="1" 
F 0 "C77" H 5540 2825 59  0000 L BNN
F 1 "10uF" H 5540 2635 59  0000 L BNN
F 2 "Capacitors_SMD:C_1210" H 5500 2800 50  0001 C CNN
F 3 "" H 5500 2800 50  0001 C CNN
F 4 "490-1867-1-ND" H 5500 2800 50  0001 C CNN "Vendor"
	1    5500 2800
	1    0    0    -1  
$EndComp
$Comp
L Copper~Receiver~Module-eagle-import:C-USC0805 C76
U 1 0
P 5200 2800
AR Path="/DAD3F602" Ref="C76"  Part="1" 
AR Path="/5A65636B/DAD3F602" Ref="C76"  Part="1" 
F 0 "C76" H 5240 2825 59  0001 L BNN
F 1 "47uF" H 5240 2635 59  0001 L BNN
F 2 "Capacitors_SMD:C_0805" H 5200 2800 50  0001 C CNN
F 3 "" H 5200 2800 50  0001 C CNN
F 4 "511-1682-1-ND" H 5200 2800 50  0001 C CNN "Vendor"
	1    5200 2800
	1    0    0    -1  
$EndComp
$Comp
L Copper~Receiver~Module-eagle-import:INDUCTOR_0805_N L74
U 1 0
P 4400 2400
AR Path="/D1BAFAD5" Ref="L74"  Part="1" 
AR Path="/5A65636B/D1BAFAD5" Ref="L74"  Part="1" 
F 0 "L74" V 4350 2200 59  0000 L BNN
F 1 "60/20/5" V 4550 2200 59  0000 L BNN
F 2 "Copper Receiver Module:RESC0805_N" H 4400 2400 50  0001 C CNN
F 3 "" H 4400 2400 50  0001 C CNN
F 4 "MH2029-600YCT-ND" V 4400 2400 50  0001 C CNN "Vendor"
	1    4400 2400
	0    1    1    0   
$EndComp
$Comp
L Copper~Receiver~Module-eagle-import:INDUCTOR_0805_N L75
U 1 0
P 4400 3400
AR Path="/6B8935EE" Ref="L75"  Part="1" 
AR Path="/5A65636B/6B8935EE" Ref="L75"  Part="1" 
F 0 "L75" V 4350 3200 59  0000 L BNN
F 1 "60/20/5" V 4550 3200 59  0000 L BNN
F 2 "Copper Receiver Module:RESC0805_N" H 4400 3400 50  0001 C CNN
F 3 "" H 4400 3400 50  0001 C CNN
F 4 "MH2029-600YCT-ND" V 4400 3400 50  0001 C CNN "Vendor"
	1    4400 3400
	0    1    1    0   
$EndComp
$Comp
L Copper~Receiver~Module-eagle-import:JUMPER-SMT_2_NO_SILK JP74
U 1 0
P 4400 2800
AR Path="/3D18594C" Ref="JP74"  Part="1" 
AR Path="/5A65636B/3D18594C" Ref="JP74"  Part="1" 
F 0 "JP74" H 4300 2900 70  0000 L BNN
F 1 "JUMPER-SMT_2_NO_SILK" H 4300 2700 70  0000 L TNN
F 2 "CustomParts:SOLDER-JUMPER_1-WAY" H 4400 2800 50  0001 C CNN
F 3 "" H 4400 2800 50  0001 C CNN
	1    4400 2800
	1    0    0    -1  
$EndComp
$Comp
L Copper~Receiver~Module-eagle-import:JUMPER-SMT_2_NO_SILK JP75
U 1 0
P 4400 3200
AR Path="/C5F5467A" Ref="JP75"  Part="1" 
AR Path="/5A65636B/C5F5467A" Ref="JP75"  Part="1" 
F 0 "JP75" H 4300 3300 70  0000 L BNN
F 1 "JUMPER-SMT_2_NO_SILK" H 4300 3100 70  0000 L TNN
F 2 "CustomParts:SOLDER-JUMPER_1-WAY" H 4400 3200 50  0001 C CNN
F 3 "" H 4400 3200 50  0001 C CNN
	1    4400 3200
	1    0    0    -1  
$EndComp
$Comp
L Copper~Receiver~Module-eagle-import:C-USC0603 C64
U 1 0
P 9000 2900
AR Path="/9B558A0B" Ref="C64"  Part="1" 
AR Path="/5A65636B/9B558A0B" Ref="C64"  Part="1" 
F 0 "C64" H 9040 2925 59  0000 L BNN
F 1 "10uF" H 9040 2735 59  0000 L BNN
F 2 "Capacitors_SMD:C_1210" H 9000 2900 50  0001 C CNN
F 3 "" H 9000 2900 50  0001 C CNN
F 4 "490-1867-1-ND" H 9000 2900 50  0001 C CNN "Vendor"
	1    9000 2900
	1    0    0    -1  
$EndComp
Text Notes 4300 7600 0    127  ~ 0
Regulated DC Power
$Comp
L conn:Conn_01x01_Female 3V3_RCV1
U 1 1
P 9500 800
F 0 "3V3_RCV1" H 9527 826 50  0000 L CNN
F 1 "Conn_01x01_Female" H 9527 735 50  0000 L CNN
F 2 "CustomParts:SinglePad" H 9500 800 50  0001 C CNN
F 3 "~" H 9500 800 50  0001 C CNN
	1    9500 800 
	1    0    0    -1  
$EndComp
$Comp
L conn:Conn_01x01_Female 0V_RCV1
U 1 1
P 9500 2050
F 0 "0V_RCV1" H 9527 2076 50  0000 L CNN
F 1 "Conn_01x01_Female" H 9527 1985 50  0000 L CNN
F 2 "CustomParts:SinglePad" H 9500 2050 50  0001 C CNN
F 3 "~" H 9500 2050 50  0001 C CNN
	1    9500 2050
	1    0    0    -1  
$EndComp
$Comp
L conn:Conn_01x01_Female 3V3_ISO1
U 1 1
P 9500 2350
F 0 "3V3_ISO1" H 9527 2376 50  0000 L CNN
F 1 "Conn_01x01_Female" H 9527 2285 50  0000 L CNN
F 2 "CustomParts:SinglePad" H 9500 2350 50  0001 C CNN
F 3 "~" H 9500 2350 50  0001 C CNN
	1    9500 2350
	1    0    0    -1  
$EndComp
Wire Wire Line
	9350 3550 9350 3400
Connection ~ 9350 3400
Wire Wire Line
	9350 3400 9800 3400
Wire Wire Line
	9300 2350 9300 2500
Connection ~ 9300 2500
Wire Wire Line
	9300 2500 9800 2500
Wire Wire Line
	9300 2050 9300 1900
Connection ~ 9300 1900
Wire Wire Line
	9300 1900 9800 1900
Wire Wire Line
	9300 800  9300 1000
Connection ~ 9300 1000
Wire Wire Line
	9300 1000 9800 1000
NoConn ~ 1700 5000
$Comp
L conn:Conn_01x01_Female 0V_ISO1
U 1 1
P 9550 3550
F 0 "0V_ISO1" H 9577 3576 50  0000 L CNN
F 1 "Conn_01x01_Female" H 9577 3485 50  0000 L CNN
F 2 "CustomParts:SinglePad" H 9550 3550 50  0001 C CNN
F 3 "~" H 9550 3550 50  0001 C CNN
	1    9550 3550
	1    0    0    -1  
$EndComp
$EndSCHEMATC
